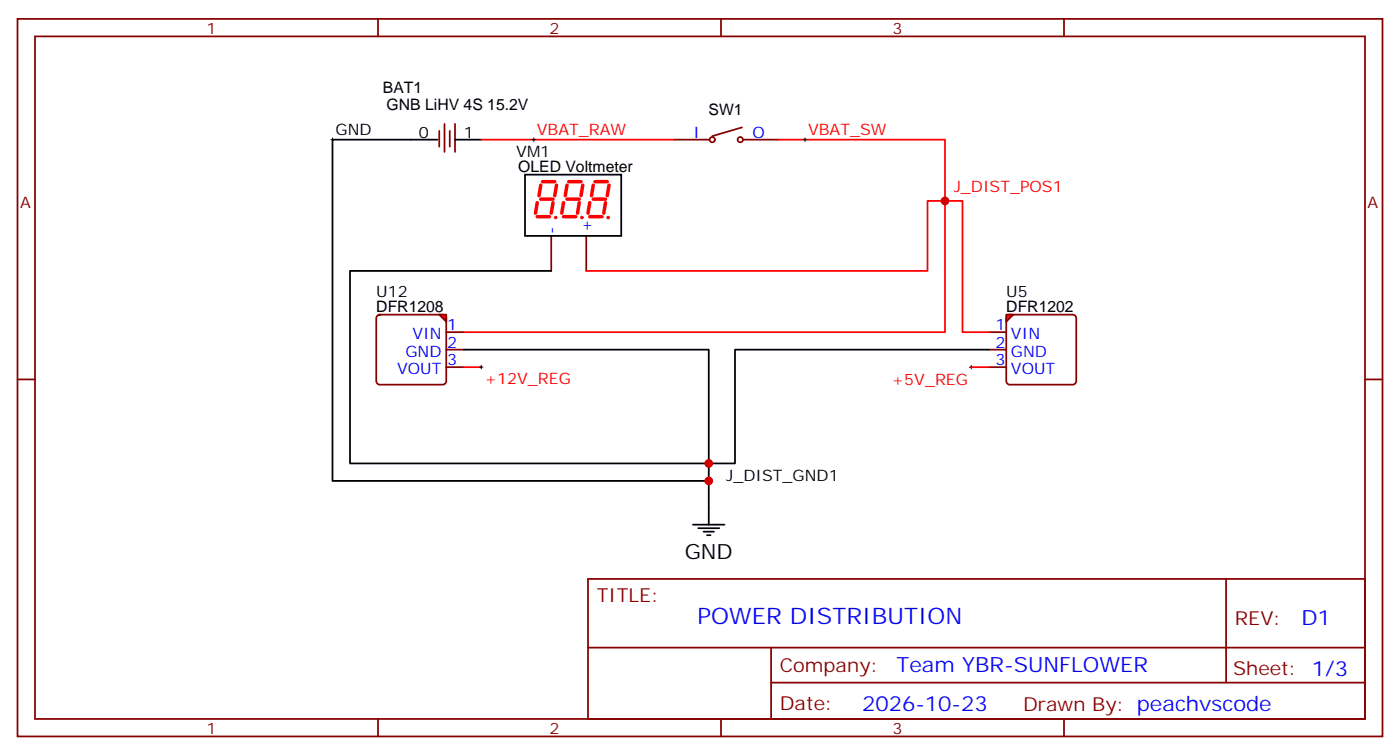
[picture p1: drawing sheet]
<svg xmlns="http://www.w3.org/2000/svg" width="282mm" height="152mm" viewBox="0 0 282 152" stroke-linecap="round" stroke-linejoin="round" font-family="sans-serif">
<g fill="none" stroke="#870000" stroke-width=".35">
<path d="M3.5 3.8h275.2v144.6h-275.2zM7.1 7.3h268.1v137.6h-268.1zM76.2 3.8v3.5M145.3 3.8v3.5M214.5 3.8v3.5M3.5 76.5h3.6M199.3 74h3.5M199.3 70.5h3.5M199.3 67h3.5M203.1 63.6l.5-.2h12.7a.71 .71 0 0 1 .7 .7v12.7a.76 .76 0 0 1-.7 .7h-12.7a.76 .76 0 0 1-.8-.7v-12.7zM275.2 76.5h3.5M118.5 116.7h156.7v28.2h-156.7z"/>
<path d="M247.2 116.7v20.9M118.6 130.5h156.4M155.4 137.6h119.6M155.4 130.5v14.2M76.2 144.9v3.5M145.3 144.9v3.5M214.5 144.9v3.5"/>
</g>
<path d="M202.8 63.4h1.5l-1.5 1.4z" fill="#f00" stroke="#870000" stroke-width=".35"/>
<path d="M76.1 63.6l.5-.2h12.7a.71 .71 0 0 1 .7 .7v12.7a.76 .76 0 0 1-.7 .7h-12.7a.76 .76 0 0 1-.8-.7v-12.7zM90 74h3.5M90 70.5h3.5M90 67h3.5" fill="none" stroke="#870000" stroke-width=".35"/>
<path d="M88.5 63.4h1.5v1.4z" fill="#f00" stroke="#870000" stroke-width=".35"/>
<g fill="none" stroke="#870000" stroke-width=".35">
<path d="M88.5 26.4v3.2M89.6 25v5.6M90.7 26.4v3.2M91.7 25v5.6M135.8 28.2h7.1M149.6 25.7l-6 1.7M149.9 28.2h7.1M111.1 47.6v7M118.2 47.6v7"/>
<circle cx="143.6" cy="28.2" r=".53"/>
<circle cx="149.2" cy="28.2" r=".53"/>
</g>
<path d="M88.2 28.2h-21.2v68.7h75.9M91.7 28.2h5.3M105.8 35.2h19.4v12.4h-19.4zM111.1 54.6h-40.5v38.8h72.3v12.4M93.5 70.5h49.4v22.9h5.3v-22.9h51.1M139.7 105.8h6.3M140.8 106.5h4.2M141.8 107.2h2.1M142.5 107.9h.7" fill="none" stroke="#000" stroke-width=".35"/>
<g fill="none" stroke="#f00" stroke-width=".71">
<path d="M109 37.3l-.3 2.1M109.4 36.6h2.4M112.2 37.3l-.4 2.1M114.3 37.3l-.4 2.1M114.7 36.6h2.4M117.5 37.3l-.4 2.1M119.6 37.3l-.4 2.1M119.9 36.6h2.5M122.8 37.3l-.4 2.1M108.3 40.9l-.4 2.1M108.3 43.7h2.5M109 40.1h2.5"/>
<path d="M111.5 40.9l-.4 2.1M113.6 43.7h2.5M113.6 40.9l-.4 2.1M114.3 40.1h2.5M116.8 40.9l-.4 2.1M118.9 43.7h2.5M118.9 40.9l-.4 2.1M119.6 40.1h2.5M122.1 40.9l-.4 2.1"/>
</g>
<g fill="none" stroke="#f00" stroke-width=".35">
<path d="M97 28.2h38.8M157 28.2h33.5v12.3M190.5 40.5h3.5v26.5h5.3M190.5 40.5v26.5h-97M190.5 40.5h-3.5v14.1h-68.8M93.5 74h3.5M195.8 74h3.5"/>
<circle cx="112" cy="43.9" r=".18"/>
<circle cx="117.3" cy="43.9" r=".18"/>
<circle cx="122.6" cy="43.9" r=".18"/>
</g>
<path d="M66.7 28.2h.7M67 27.8v.7M107.2 28.2h.7M107.6 27.8v.7M161.9 28.2h.7M162.3 27.8v.7M96.7 74h.7M97 73.7v.7M195.4 74h.7M195.8 73.7v.7" fill="none" stroke="#000" stroke-width=".2"/>
<g fill="#c00">
<circle cx="190.5" cy="40.5" r=".88"/>
<circle cx="142.9" cy="93.4" r=".88"/>
<circle cx="142.9" cy="96.9" r=".88"/>
</g>
<text font-size="4.6" fill="#00f" x="140.6" y="125.7">POWER DISTRIBUTION</text>
<text font-size="4.2" x="138" y="112.7">GND</text>
<g font-size="4.2" fill="#00f">
<text x="262.3" y="126">D1</text>
<text x="180.7" y="135.5">Team YBR-SUNFLOWER</text>
<text x="173.8" y="143.3">2026-10-23</text>
</g>
<g font-size="3.9" fill="#800">
<text x="120.3" y="121.3">TITLE:</text>
<text x="248.9" y="126">REV:</text>
<text x="157.2" y="135.5">Company:</text>
<text x="248.6" y="136.1">Sheet: 1/3</text>
<text x="157.2" y="143.2">Date:</text>
<text x="206.2" y="143.2">Drawn By: peachvscode</text>
</g>
<g font-size="3.2" fill="#800">
<text x="41.6" y="6.8">1</text>
<text x="110.8" y="6.8">2</text>
<text x="179.9" y="6.8">3</text>
<text x="4.1" y="41.9">A</text>
<text x="275.7" y="41.9">A</text>
<text x="41.6" y="147.9">1</text>
<text x="110.8" y="147.9">2</text>
<text x="179.9" y="147.9">3</text>
</g>
<g font-size="3.2">
<text x="77.2" y="18.7">BAT1</text>
<text x="77.9" y="22.2">GNB LiHV 4S 15.2V</text>
<text x="142.8" y="23.2">SW1</text>
<text x="67.7" y="27.2">GND</text>
<text x="84.4" y="27.8">0</text>
<text x="93.5" y="27.8">1</text>
<text x="104.1" y="31.7">VM1</text>
<text x="104.5" y="34.6">OLED Voltmeter</text>
<text x="75.8" y="59.9">U12</text>
<text x="202.8" y="59.9">U5</text>
<text x="75.9" y="62.8">DFR1208</text>
<text x="202.9" y="62.8">DFR1202</text>
<text x="146.4" y="96.9">J_DIST_GND1</text>
</g>
<g font-size="3.2" fill="#f00">
<text x="108.2" y="27.2">VBAT_RAW</text>
<text x="162.9" y="27.2">VBAT_SW</text>
<text x="192.3" y="38.7">J_DIST_POS1</text>
<text x="97.6" y="77.4">+12V_REG</text>
<text x="179.7" y="77.5">+5V_REG</text>
</g>
<g font-size="3.2" fill="#00f">
<text x="139.8" y="27.8">I</text>
<text x="151.7" y="27.8">O</text>
<text x="112.2" y="47.2" transform="rotate(-90 112.2 47.2)">-</text>
<text x="119.2" y="46.8" transform="rotate(-90 119.2 46.8)">+</text>
<text x="81.7" y="71.9">GND</text>
<text x="83.1" y="68.4">VIN</text>
<text x="90.1" y="70.1">2</text>
<text x="90.1" y="66.6">1</text>
<text x="200.7" y="70.1">2</text>
<text x="200.7" y="66.6">1</text>
<text x="203.8" y="71.9">GND</text>
<text x="203.8" y="68.4">VIN</text>
<text x="80.1" y="75.4">VOUT</text>
<text x="90.1" y="73.7">3</text>
<text x="200.7" y="73.7">3</text>
<text x="203.8" y="75.4">VOUT</text>
</g>
</svg>
